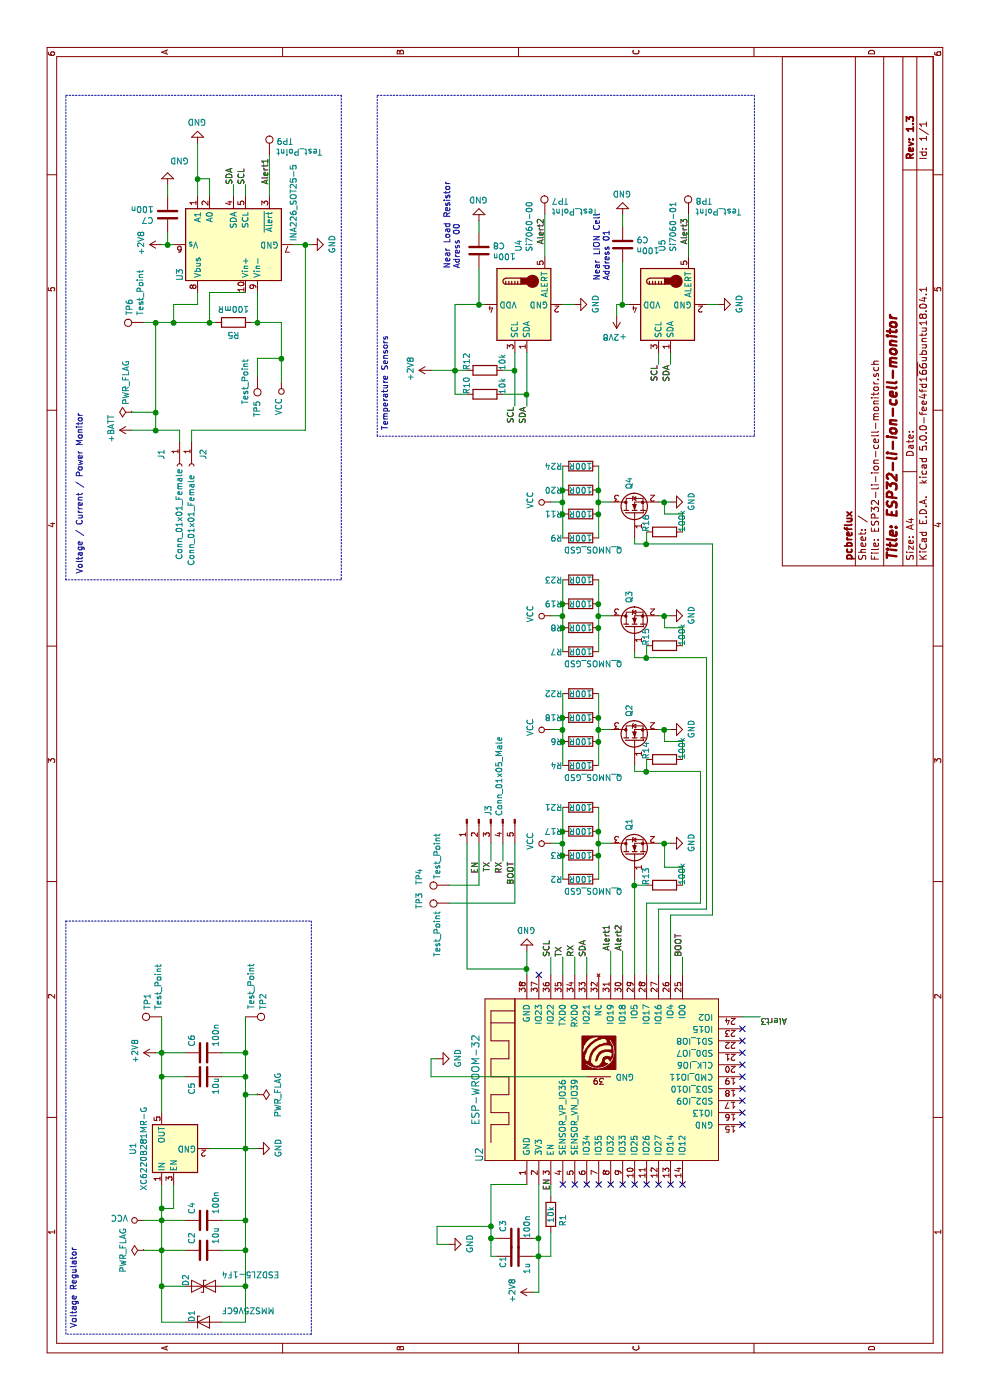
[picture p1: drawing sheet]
EESchema Schematic File Version 4
LIBS:ESP32-li-ion-cell-monitor-cache
EELAYER 26 0
EELAYER END
$Descr A4 11693 8268
encoding utf-8
Sheet 1 1
Title "ESP32-li-ion-cell-monitor"
Date ""
Rev "1.3"
Comp "pcbreflux"
Comment1 ""
Comment2 ""
Comment3 ""
Comment4 ""
$EndDescr
$Comp
L module:ESP-WROOM-32 U2
U 1 1
P 2700 5200
F 0 "U2" H 2050 6400 60  0000 C CNN
F 1 "ESP-WROOM-32" H 2675 6431 60  0000 C CNN
F 2 "module:ESP-WROOM-32-short" H 3150 4900 60  0001 C CNN
F 3 "" H 3150 4900 60  0001 C CNN
	1    2700 5200
	1    0    0    -1  
$EndComp
$Comp
L module:Si7060 U4
U 1 1
P 9150 4400
F 0 "U4" H 9591 4471 50  0000 L CNN
F 1 "Si7060-00" H 9591 4380 50  0000 L CNN
F 2 "Package_TO_SOT_SMD:SOT-23-5" H 9150 4000 50  0001 C CNN
F 3 "https://www.silabs.com/documents/public/data-sheets/Si7050-1-3-4-5-A20.pdf" H 8950 4700 50  0001 C CNN
	1    9150 4400
	1    0    0    -1  
$EndComp
$Comp
L Device:C C2
U 1 1
P 1250 1700
F 0 "C2" H 1300 1800 50  0000 L CNN
F 1 "10u" H 1300 1600 50  0000 L CNN
F 2 "Capacitor_SMD:C_0805_2012Metric" H 1288 1550 50  0001 C CNN
F 3 "~" H 1250 1700 50  0001 C CNN
	1    1250 1700
	1    0    0    -1  
$EndComp
$Comp
L Device:C C5
U 1 1
P 2700 1700
F 0 "C5" H 2550 1800 50  0000 L CNN
F 1 "10u" H 2550 1600 50  0000 L CNN
F 2 "Capacitor_SMD:C_0805_2012Metric" H 2738 1550 50  0001 C CNN
F 3 "~" H 2700 1700 50  0001 C CNN
	1    2700 1700
	1    0    0    -1  
$EndComp
$Comp
L Device:C C6
U 1 1
P 2900 1700
F 0 "C6" H 2950 1800 50  0000 L CNN
F 1 "100n" H 2950 1600 50  0000 L CNN
F 2 "Capacitor_SMD:C_0603_1608Metric" H 2938 1550 50  0001 C CNN
F 3 "~" H 2900 1700 50  0001 C CNN
	1    2900 1700
	1    0    0    -1  
$EndComp
$Comp
L power:GND #PWR04
U 1 1
P 2100 2150
F 0 "#PWR04" H 2100 1900 50  0001 C CNN
F 1 "GND" H 2105 1977 50  0000 C CNN
F 2 "" H 2100 2150 50  0001 C CNN
F 3 "" H 2100 2150 50  0001 C CNN
	1    2100 2150
	1    0    0    -1  
$EndComp
$Comp
L power:PWR_FLAG #FLG01
U 1 1
P 1250 1200
F 0 "#FLG01" H 1250 1275 50  0001 C CNN
F 1 "PWR_FLAG" H 1250 1374 50  0000 C CNN
F 2 "" H 1250 1200 50  0001 C CNN
F 3 "~" H 1250 1200 50  0001 C CNN
	1    1250 1200
	1    0    0    -1  
$EndComp
Wire Wire Line
	1250 1850 1250 2050
Wire Wire Line
	2700 2050 2700 1850
Connection ~ 2100 2050
Wire Wire Line
	2700 2050 2900 2050
Wire Wire Line
	2900 2050 2900 1850
Connection ~ 2700 2050
Wire Wire Line
	2700 1350 2700 1550
Wire Wire Line
	2700 1350 2900 1350
Wire Wire Line
	2900 1350 2900 1550
Wire Wire Line
	1500 1350 1250 1350
Wire Wire Line
	1250 1350 1250 1550
Connection ~ 1500 1350
Wire Wire Line
	2100 2050 2100 2150
Connection ~ 1250 1350
$Comp
L power:+BATT #PWR08
U 1 1
P 8100 1100
F 0 "#PWR08" H 8100 950 50  0001 C CNN
F 1 "+BATT" H 8115 1273 50  0000 C CNN
F 2 "" H 8100 1100 50  0001 C CNN
F 3 "" H 8100 1100 50  0001 C CNN
	1    8100 1100
	1    0    0    -1  
$EndComp
Wire Wire Line
	1250 1200 1250 1350
Wire Wire Line
	2900 1300 2900 1350
Connection ~ 2900 1350
$Comp
L Device:C C1
U 1 1
P 1200 4300
F 0 "C1" H 1100 4400 50  0000 L CNN
F 1 "1u" H 1050 4200 50  0000 L CNN
F 2 "Capacitor_SMD:C_0805_2012Metric" H 1238 4150 50  0001 C CNN
F 3 "~" H 1200 4300 50  0001 C CNN
	1    1200 4300
	1    0    0    -1  
$EndComp
$Comp
L power:GND #PWR02
U 1 1
P 1300 3750
F 0 "#PWR02" H 1300 3500 50  0001 C CNN
F 1 "GND" H 1305 3577 50  0000 C CNN
F 2 "" H 1300 3750 50  0001 C CNN
F 3 "" H 1300 3750 50  0001 C CNN
	1    1300 3750
	1    0    0    -1  
$EndComp
$Comp
L Device:R R1
U 1 1
P 1550 4600
F 0 "R1" V 1650 4550 50  0000 C CNN
F 1 "10k" V 1550 4600 50  0000 C CNN
F 2 "Resistor_SMD:R_0603_1608Metric" V 1480 4600 50  0001 C CNN
F 3 "~" H 1550 4600 50  0001 C CNN
	1    1550 4600
	0    1    1    0   
$EndComp
$Comp
L Device:C C3
U 1 1
P 1350 4300
F 0 "C3" H 1400 4400 50  0000 L CNN
F 1 "100n" H 1350 4200 50  0000 L CNN
F 2 "Capacitor_SMD:C_0603_1608Metric" H 1388 4150 50  0001 C CNN
F 3 "~" H 1350 4300 50  0001 C CNN
	1    1350 4300
	1    0    0    -1  
$EndComp
Wire Wire Line
	1350 4500 1350 4450
Wire Wire Line
	1350 4500 1200 4500
Wire Wire Line
	1200 4500 1200 4450
Connection ~ 1350 4500
Wire Wire Line
	1800 4400 1800 4100
Wire Wire Line
	1800 4100 1450 4100
Wire Wire Line
	1350 4100 1350 4150
Wire Wire Line
	1350 4100 1200 4100
Wire Wire Line
	1200 4100 1200 4150
Connection ~ 1350 4100
Wire Wire Line
	1450 4100 1450 3650
Wire Wire Line
	1450 3650 1300 3650
Wire Wire Line
	1300 3650 1300 3750
Connection ~ 1450 4100
Wire Wire Line
	1450 4100 1350 4100
Wire Wire Line
	1350 4500 1800 4500
Wire Wire Line
	1800 4600 1700 4600
Wire Wire Line
	1400 4600 1200 4600
Wire Wire Line
	1200 4600 1200 4500
Connection ~ 1200 4500
Wire Wire Line
	1200 4500 900  4500
Wire Wire Line
	900  4500 900  4450
$Comp
L power:GND #PWR07
U 1 1
P 3750 4400
F 0 "#PWR07" H 3750 4150 50  0001 C CNN
F 1 "GND" H 3755 4227 50  0000 C CNN
F 2 "" H 3750 4400 50  0001 C CNN
F 3 "" H 3750 4400 50  0001 C CNN
	1    3750 4400
	0    -1   -1   0   
$EndComp
Wire Wire Line
	3600 4400 3550 4400
$Comp
L power:GND #PWR05
U 1 1
P 2850 3650
F 0 "#PWR05" H 2850 3400 50  0001 C CNN
F 1 "GND" H 2855 3477 50  0000 C CNN
F 2 "" H 2850 3650 50  0001 C CNN
F 3 "" H 2850 3650 50  0001 C CNN
	1    2850 3650
	1    0    0    -1  
$EndComp
Wire Wire Line
	2850 3650 2850 3600
Wire Wire Line
	2850 3600 2700 3600
Wire Wire Line
	2700 3600 2700 4900
Wire Wire Line
	8300 4400 8400 4400
Wire Wire Line
	8650 5600 8750 5600
$Comp
L power:GND #PWR023
U 1 1
P 9150 4800
F 0 "#PWR023" H 9150 4550 50  0001 C CNN
F 1 "GND" H 9155 4627 50  0000 C CNN
F 2 "" H 9150 4800 50  0001 C CNN
F 3 "" H 9150 4800 50  0001 C CNN
	1    9150 4800
	1    0    0    -1  
$EndComp
$Comp
L power:GND #PWR024
U 1 1
P 9150 6000
F 0 "#PWR024" H 9150 5750 50  0001 C CNN
F 1 "GND" H 9155 5827 50  0000 C CNN
F 2 "" H 9150 6000 50  0001 C CNN
F 3 "" H 9150 6000 50  0001 C CNN
	1    9150 6000
	1    0    0    -1  
$EndComp
Wire Wire Line
	9150 4800 9150 4700
Wire Wire Line
	9150 6000 9150 5900
$Comp
L Device:R R12
U 1 1
P 8600 4050
F 0 "R12" H 8600 3900 50  0000 R CNN
F 1 "10k" H 8600 4200 50  0000 R CNN
F 2 "Resistor_SMD:R_0603_1608Metric" V 8530 4050 50  0001 C CNN
F 3 "~" H 8600 4050 50  0001 C CNN
	1    8600 4050
	-1   0    0    1   
$EndComp
$Comp
L Device:R R10
U 1 1
P 8400 4050
F 0 "R10" H 8400 3900 50  0000 R CNN
F 1 "10k" H 8400 4200 50  0000 R CNN
F 2 "Resistor_SMD:R_0603_1608Metric" V 8330 4050 50  0001 C CNN
F 3 "~" H 8400 4050 50  0001 C CNN
	1    8400 4050
	-1   0    0    1   
$EndComp
Wire Wire Line
	8750 4300 8600 4300
Wire Wire Line
	8650 5500 8750 5500
Wire Wire Line
	8400 3800 8400 3900
Wire Wire Line
	8600 3800 8600 3900
Wire Wire Line
	9150 4050 9150 4000
Wire Wire Line
	9150 3800 8600 3800
Connection ~ 8600 3800
Wire Wire Line
	8400 4200 8400 4400
Connection ~ 8400 4400
Wire Wire Line
	8400 4400 8750 4400
Wire Wire Line
	8600 4200 8600 4300
Connection ~ 8600 4300
Wire Wire Line
	8600 4300 8300 4300
Text Label 9650 4550 0    50   ~ 0
Alert2
Text Label 9650 5750 0    50   ~ 0
Alert3
Text Label 3750 5100 0    50   ~ 0
Alert1
Text Label 3750 5200 0    50   ~ 0
Alert2
Wire Wire Line
	3750 5100 3550 5100
Wire Wire Line
	3750 5200 3550 5200
Text Notes 6900 700  0    50   ~ 0
Voltage / Current / Power Monitor
$Comp
L Device:Q_NMOS_GSD Q1
U 1 1
P 4550 5300
F 0 "Q1" H 4755 5346 50  0000 L CNN
F 1 "Q_NMOS_GSD" V 4250 5400 50  0000 L CNN
F 2 "Package_TO_SOT_SMD:SOT-23" H 4750 5400 50  0001 C CNN
F 3 "~" H 4550 5300 50  0001 C CNN
	1    4550 5300
	1    0    0    -1  
$EndComp
$Comp
L power:GND #PWR010
U 1 1
P 4650 5600
F 0 "#PWR010" H 4650 5350 50  0001 C CNN
F 1 "GND" H 4655 5427 50  0000 C CNN
F 2 "" H 4650 5600 50  0001 C CNN
F 3 "" H 4650 5600 50  0001 C CNN
	1    4650 5600
	1    0    0    -1  
$EndComp
Wire Wire Line
	4650 5600 4650 5550
$Comp
L Device:R R2
U 1 1
P 4350 4850
F 0 "R2" V 4350 5000 50  0000 L CNN
F 1 "100R" V 4350 4750 50  0000 L CNN
F 2 "Resistor_SMD:R_2512_6332Metric_Pad1.52x3.35mm_HandSolder" V 4280 4850 50  0001 C CNN
F 3 "~" H 4350 4850 50  0001 C CNN
	1    4350 4850
	1    0    0    -1  
$EndComp
$Comp
L Connector:Conn_01x05_Male J3
U 1 1
P 4850 4100
F 0 "J3" H 4823 4123 50  0000 R CNN
F 1 "Conn_01x05_Male" H 4823 4032 50  0000 R CNN
F 2 "Connector_PinHeader_2.54mm:PinHeader_1x05_P2.54mm_Horizontal" H 4850 4100 50  0001 C CNN
F 3 "~" H 4850 4100 50  0001 C CNN
	1    4850 4100
	-1   0    0    -1  
$EndComp
Wire Wire Line
	4650 3900 3600 3900
Text Label 1750 4600 0    50   ~ 0
EN
Text Label 4500 4000 2    50   ~ 0
EN
Text Label 3700 5700 0    50   ~ 0
BOOT
Wire Wire Line
	3700 5700 3550 5700
Text Label 4500 4300 2    50   ~ 0
BOOT
Text Label 3700 4700 0    50   ~ 0
TX
Text Label 3700 4800 0    50   ~ 0
RX
Wire Wire Line
	3700 4800 3550 4800
Wire Wire Line
	3700 4700 3550 4700
Text Label 4500 4100 2    50   ~ 0
TX
Text Label 4500 4200 2    50   ~ 0
RX
Wire Wire Line
	4650 4200 4500 4200
$Comp
L Connector:Test_Point TP4
U 1 1
P 4300 3750
F 0 "TP4" H 4300 4000 50  0000 L CNN
F 1 "Test_Point" H 4350 3850 50  0000 L CNN
F 2 "TestPoint:TestPoint_Pad_D1.0mm" H 4500 3750 50  0001 C CNN
F 3 "~" H 4500 3750 50  0001 C CNN
	1    4300 3750
	1    0    0    -1  
$EndComp
Wire Wire Line
	4300 3750 4300 4000
Wire Wire Line
	4300 4000 4650 4000
$Comp
L Connector:Test_Point TP3
U 1 1
P 4150 3750
F 0 "TP3" H 4100 4000 50  0000 L CNN
F 1 "Test_Point" H 3700 3850 50  0000 L CNN
F 2 "TestPoint:TestPoint_Pad_D1.0mm" H 4350 3750 50  0001 C CNN
F 3 "~" H 4350 3750 50  0001 C CNN
	1    4150 3750
	1    0    0    -1  
$EndComp
Text Label 3700 4600 0    50   ~ 0
SCL
Text Label 3700 4900 0    50   ~ 0
SDA
$Comp
L power:GND #PWR018
U 1 1
P 10500 1650
F 0 "#PWR018" H 10500 1400 50  0001 C CNN
F 1 "GND" H 10505 1477 50  0000 C CNN
F 2 "" H 10500 1650 50  0001 C CNN
F 3 "" H 10500 1650 50  0001 C CNN
	1    10500 1650
	0    -1   -1   0   
$EndComp
Wire Wire Line
	10500 1650 10200 1650
Wire Wire Line
	10200 1650 10200 1750
Wire Wire Line
	10200 1750 10050 1750
Connection ~ 10200 1650
Wire Wire Line
	10200 1650 10050 1650
$Comp
L Device:R R5
U 1 1
P 9000 1950
F 0 "R5" V 9100 1950 50  0000 C CNN
F 1 "100mR" V 8884 1950 50  0000 C CNN
F 2 "Resistor_SMD:R_2512_6332Metric_Pad1.52x3.35mm_HandSolder" V 8930 1950 50  0001 C CNN
F 3 "~" H 9000 1950 50  0001 C CNN
	1    9000 1950
	-1   0    0    1   
$EndComp
Wire Wire Line
	8000 1600 8100 1600
Wire Wire Line
	8100 1600 8100 2550
Connection ~ 1250 2050
Wire Wire Line
	8000 1500 8100 1500
Wire Wire Line
	8100 1100 8100 1300
Wire Wire Line
	9150 1650 9250 1650
$Comp
L power:GND #PWR013
U 1 1
P 9650 2600
F 0 "#PWR013" H 9650 2350 50  0001 C CNN
F 1 "GND" H 9655 2427 50  0000 C CNN
F 2 "" H 9650 2600 50  0001 C CNN
F 3 "" H 9650 2600 50  0001 C CNN
	1    9650 2600
	1    0    0    -1  
$EndComp
Wire Wire Line
	10050 2050 10150 2050
Wire Wire Line
	10050 1950 10150 1950
$Comp
L Device:C C7
U 1 1
P 9900 1400
F 0 "C7" H 10015 1446 50  0000 L CNN
F 1 "100n" H 10015 1355 50  0000 L CNN
F 2 "Capacitor_SMD:C_0603_1608Metric" H 9938 1250 50  0001 C CNN
F 3 "~" H 9900 1400 50  0001 C CNN
	1    9900 1400
	0    -1   -1   0   
$EndComp
$Comp
L Device:R R3
U 1 1
P 4550 4850
F 0 "R3" V 4550 5000 50  0000 L CNN
F 1 "100R" V 4550 4750 50  0000 L CNN
F 2 "Resistor_SMD:R_2512_6332Metric_Pad1.52x3.35mm_HandSolder" V 4480 4850 50  0001 C CNN
F 3 "~" H 4550 4850 50  0001 C CNN
	1    4550 4850
	1    0    0    -1  
$EndComp
Wire Wire Line
	4550 4700 4350 4700
Connection ~ 4550 4700
$Comp
L Device:Q_NMOS_GSD Q2
U 1 1
P 5500 5300
F 0 "Q2" H 5705 5346 50  0000 L CNN
F 1 "Q_NMOS_GSD" V 5200 5400 50  0000 L CNN
F 2 "Package_TO_SOT_SMD:SOT-23" H 5700 5400 50  0001 C CNN
F 3 "~" H 5500 5300 50  0001 C CNN
	1    5500 5300
	1    0    0    -1  
$EndComp
$Comp
L power:GND #PWR015
U 1 1
P 5600 5600
F 0 "#PWR015" H 5600 5350 50  0001 C CNN
F 1 "GND" H 5605 5427 50  0000 C CNN
F 2 "" H 5600 5600 50  0001 C CNN
F 3 "" H 5600 5600 50  0001 C CNN
	1    5600 5600
	1    0    0    -1  
$EndComp
Wire Wire Line
	5600 5600 5600 5550
Wire Wire Line
	5250 5300 5300 5300
$Comp
L Device:R R4
U 1 1
P 5300 4850
F 0 "R4" V 5300 5000 50  0000 L CNN
F 1 "100R" V 5300 4750 50  0000 L CNN
F 2 "Resistor_SMD:R_2512_6332Metric_Pad1.52x3.35mm_HandSolder" V 5230 4850 50  0001 C CNN
F 3 "~" H 5300 4850 50  0001 C CNN
	1    5300 4850
	1    0    0    -1  
$EndComp
$Comp
L Device:R R6
U 1 1
P 5500 4850
F 0 "R6" V 5500 5000 50  0000 L CNN
F 1 "100R" V 5500 4750 50  0000 L CNN
F 2 "Resistor_SMD:R_2512_6332Metric_Pad1.52x3.35mm_HandSolder" V 5430 4850 50  0001 C CNN
F 3 "~" H 5500 4850 50  0001 C CNN
	1    5500 4850
	1    0    0    -1  
$EndComp
Wire Wire Line
	5500 4700 5300 4700
Wire Wire Line
	5500 5000 5300 5000
$Comp
L Device:Q_NMOS_GSD Q3
U 1 1
P 6450 5300
F 0 "Q3" H 6655 5346 50  0000 L CNN
F 1 "Q_NMOS_GSD" V 6150 5400 50  0000 L CNN
F 2 "Package_TO_SOT_SMD:SOT-23" H 6650 5400 50  0001 C CNN
F 3 "~" H 6450 5300 50  0001 C CNN
	1    6450 5300
	1    0    0    -1  
$EndComp
$Comp
L power:GND #PWR017
U 1 1
P 6550 5600
F 0 "#PWR017" H 6550 5350 50  0001 C CNN
F 1 "GND" H 6555 5427 50  0000 C CNN
F 2 "" H 6550 5600 50  0001 C CNN
F 3 "" H 6550 5600 50  0001 C CNN
	1    6550 5600
	1    0    0    -1  
$EndComp
Wire Wire Line
	6550 5600 6550 5550
Wire Wire Line
	6200 5300 6250 5300
$Comp
L Device:R R7
U 1 1
P 6250 4850
F 0 "R7" V 6250 5000 50  0000 L CNN
F 1 "100R" V 6250 4750 50  0000 L CNN
F 2 "Resistor_SMD:R_2512_6332Metric_Pad1.52x3.35mm_HandSolder" V 6180 4850 50  0001 C CNN
F 3 "~" H 6250 4850 50  0001 C CNN
	1    6250 4850
	1    0    0    -1  
$EndComp
$Comp
L Device:R R8
U 1 1
P 6450 4850
F 0 "R8" V 6450 5000 50  0000 L CNN
F 1 "100R" V 6450 4750 50  0000 L CNN
F 2 "Resistor_SMD:R_2512_6332Metric_Pad1.52x3.35mm_HandSolder" V 6380 4850 50  0001 C CNN
F 3 "~" H 6450 4850 50  0001 C CNN
	1    6450 4850
	1    0    0    -1  
$EndComp
Wire Wire Line
	6450 4700 6250 4700
Connection ~ 6450 4700
Wire Wire Line
	6450 5000 6250 5000
Connection ~ 6450 5000
$Comp
L Device:Q_NMOS_GSD Q4
U 1 1
P 7400 5300
F 0 "Q4" H 7605 5346 50  0000 L CNN
F 1 "Q_NMOS_GSD" V 7100 5400 50  0000 L CNN
F 2 "Package_TO_SOT_SMD:SOT-23" H 7600 5400 50  0001 C CNN
F 3 "~" H 7400 5300 50  0001 C CNN
	1    7400 5300
	1    0    0    -1  
$EndComp
$Comp
L power:GND #PWR020
U 1 1
P 7500 5600
F 0 "#PWR020" H 7500 5350 50  0001 C CNN
F 1 "GND" H 7505 5427 50  0000 C CNN
F 2 "" H 7500 5600 50  0001 C CNN
F 3 "" H 7500 5600 50  0001 C CNN
	1    7500 5600
	1    0    0    -1  
$EndComp
Wire Wire Line
	7500 5600 7500 5550
Wire Wire Line
	7150 5300 7200 5300
$Comp
L Device:R R9
U 1 1
P 7200 4850
F 0 "R9" V 7200 5000 50  0000 L CNN
F 1 "100R" V 7200 4750 50  0000 L CNN
F 2 "Resistor_SMD:R_2512_6332Metric_Pad1.52x3.35mm_HandSolder" V 7130 4850 50  0001 C CNN
F 3 "~" H 7200 4850 50  0001 C CNN
	1    7200 4850
	1    0    0    -1  
$EndComp
$Comp
L Device:R R11
U 1 1
P 7400 4850
F 0 "R11" V 7400 5000 50  0000 L CNN
F 1 "100R" V 7400 4750 50  0000 L CNN
F 2 "Resistor_SMD:R_2512_6332Metric_Pad1.52x3.35mm_HandSolder" V 7330 4850 50  0001 C CNN
F 3 "~" H 7400 4850 50  0001 C CNN
	1    7400 4850
	1    0    0    -1  
$EndComp
Wire Wire Line
	7400 4700 7200 4700
Connection ~ 7400 4700
Wire Wire Line
	7400 5000 7200 5000
Connection ~ 7400 5000
$Comp
L power:VCC #PWR011
U 1 1
P 8500 2350
F 0 "#PWR011" H 8500 2200 50  0001 C CNN
F 1 "VCC" V 8518 2477 50  0000 L CNN
F 2 "" H 8500 2350 50  0001 C CNN
F 3 "" H 8500 2350 50  0001 C CNN
	1    8500 2350
	0    -1   -1   0   
$EndComp
$Comp
L power:VCC #PWR09
U 1 1
P 4650 4600
F 0 "#PWR09" H 4650 4450 50  0001 C CNN
F 1 "VCC" H 4667 4773 50  0000 C CNN
F 2 "" H 4650 4600 50  0001 C CNN
F 3 "" H 4650 4600 50  0001 C CNN
	1    4650 4600
	1    0    0    -1  
$EndComp
$Comp
L power:VCC #PWR014
U 1 1
P 5600 4600
F 0 "#PWR014" H 5600 4450 50  0001 C CNN
F 1 "VCC" H 5617 4773 50  0000 C CNN
F 2 "" H 5600 4600 50  0001 C CNN
F 3 "" H 5600 4600 50  0001 C CNN
	1    5600 4600
	1    0    0    -1  
$EndComp
$Comp
L power:VCC #PWR016
U 1 1
P 6550 4600
F 0 "#PWR016" H 6550 4450 50  0001 C CNN
F 1 "VCC" H 6567 4773 50  0000 C CNN
F 2 "" H 6550 4600 50  0001 C CNN
F 3 "" H 6550 4600 50  0001 C CNN
	1    6550 4600
	1    0    0    -1  
$EndComp
$Comp
L power:VCC #PWR019
U 1 1
P 7500 4600
F 0 "#PWR019" H 7500 4450 50  0001 C CNN
F 1 "VCC" H 7517 4773 50  0000 C CNN
F 2 "" H 7500 4600 50  0001 C CNN
F 3 "" H 7500 4600 50  0001 C CNN
	1    7500 4600
	1    0    0    -1  
$EndComp
$Comp
L Device:C C8
U 1 1
P 9600 4000
F 0 "C8" H 9715 4046 50  0000 L CNN
F 1 "100n" H 9715 3955 50  0000 L CNN
F 2 "Capacitor_SMD:C_0603_1608Metric" H 9638 3850 50  0001 C CNN
F 3 "~" H 9600 4000 50  0001 C CNN
	1    9600 4000
	0    1    1    0   
$EndComp
$Comp
L Device:C C9
U 1 1
P 9650 5200
F 0 "C9" H 9765 5246 50  0000 L CNN
F 1 "100n" H 9765 5155 50  0000 L CNN
F 2 "Capacitor_SMD:C_0603_1608Metric" H 9688 5050 50  0001 C CNN
F 3 "~" H 9650 5200 50  0001 C CNN
	1    9650 5200
	0    1    1    0   
$EndComp
$Comp
L power:GND #PWR026
U 1 1
P 9900 5200
F 0 "#PWR026" H 9900 4950 50  0001 C CNN
F 1 "GND" H 9905 5027 50  0000 C CNN
F 2 "" H 9900 5200 50  0001 C CNN
F 3 "" H 9900 5200 50  0001 C CNN
	1    9900 5200
	0    -1   -1   0   
$EndComp
$Comp
L power:GND #PWR025
U 1 1
P 9850 4000
F 0 "#PWR025" H 9850 3750 50  0001 C CNN
F 1 "GND" H 9855 3827 50  0000 C CNN
F 2 "" H 9850 4000 50  0001 C CNN
F 3 "" H 9850 4000 50  0001 C CNN
	1    9850 4000
	0    -1   -1   0   
$EndComp
Wire Wire Line
	9450 4000 9150 4000
Connection ~ 9150 4000
Wire Wire Line
	9150 4000 9150 3800
Wire Wire Line
	9750 4000 9850 4000
Wire Wire Line
	9800 5200 9900 5200
Wire Wire Line
	3600 3900 3600 4400
Text Notes 9350 5100 0    50   ~ 0
Near LION Cell\nAddress 01
Text Notes 9450 3850 0    50   ~ 0
Near Load Resistor\nAdress 00
Text Notes 600  650  0    50   ~ 0
Voltage Regulator
NoConn ~ 3550 4500
NoConn ~ 1800 4700
NoConn ~ 1800 4800
NoConn ~ 1800 4900
NoConn ~ 1800 5000
NoConn ~ 1800 5100
NoConn ~ 1800 5200
NoConn ~ 1800 5300
NoConn ~ 1800 5400
NoConn ~ 1800 5500
NoConn ~ 1800 5600
NoConn ~ 1800 5700
NoConn ~ 2300 6200
NoConn ~ 2400 6200
NoConn ~ 2500 6200
NoConn ~ 2600 6200
NoConn ~ 2700 6200
NoConn ~ 2800 6200
NoConn ~ 2900 6200
NoConn ~ 3000 6200
NoConn ~ 3100 6200
$Comp
L module:Si7060 U5
U 1 1
P 9150 5600
F 0 "U5" H 9591 5671 50  0000 L CNN
F 1 "Si7060-01" H 9591 5580 50  0000 L CNN
F 2 "Package_TO_SOT_SMD:SOT-23-5" H 9150 5200 50  0001 C CNN
F 3 "https://www.silabs.com/documents/public/data-sheets/Si7050-1-3-4-5-A20.pdf" H 8950 5900 50  0001 C CNN
	1    9150 5600
	1    0    0    -1  
$EndComp
Wire Wire Line
	9050 5150 9150 5150
Wire Wire Line
	9150 5150 9150 5200
Wire Wire Line
	9150 5200 9500 5200
Connection ~ 9150 5200
Wire Wire Line
	9150 5200 9150 5250
$Comp
L power:PWR_FLAG #FLG02
U 1 1
P 2550 2150
F 0 "#FLG02" H 2550 2225 50  0001 C CNN
F 1 "PWR_FLAG" H 2550 2324 50  0000 C CNN
F 2 "" H 2550 2150 50  0001 C CNN
F 3 "~" H 2550 2150 50  0001 C CNN
	1    2550 2150
	-1   0    0    1   
$EndComp
Wire Wire Line
	2550 2050 2550 2150
Connection ~ 2550 2050
Wire Wire Line
	2550 2050 2700 2050
$Comp
L power:PWR_FLAG #FLG03
U 1 1
P 8250 1100
F 0 "#FLG03" H 8250 1175 50  0001 C CNN
F 1 "PWR_FLAG" H 8500 1150 50  0000 C CNN
F 2 "" H 8250 1100 50  0001 C CNN
F 3 "~" H 8250 1100 50  0001 C CNN
	1    8250 1100
	1    0    0    -1  
$EndComp
Wire Wire Line
	8100 1300 8250 1300
Wire Wire Line
	8250 1300 8250 1100
Connection ~ 8100 1300
Wire Wire Line
	3600 4400 3750 4400
Connection ~ 3600 4400
$Comp
L Connector:Test_Point TP1
U 1 1
P 3200 1350
F 0 "TP1" H 3258 1470 50  0000 L CNN
F 1 "Test_Point" H 3258 1379 50  0000 L CNN
F 2 "TestPoint:TestPoint_Pad_D1.0mm" H 3400 1350 50  0001 C CNN
F 3 "~" H 3400 1350 50  0001 C CNN
	1    3200 1350
	1    0    0    -1  
$EndComp
$Comp
L Connector:Test_Point TP2
U 1 1
P 3200 2050
F 0 "TP2" H 3000 2200 50  0000 L CNN
F 1 "Test_Point" H 2750 2100 50  0000 L CNN
F 2 "TestPoint:TestPoint_Pad_D1.0mm" H 3400 2050 50  0001 C CNN
F 3 "~" H 3400 2050 50  0001 C CNN
	1    3200 2050
	-1   0    0    1   
$EndComp
Wire Wire Line
	2900 2050 3200 2050
Connection ~ 2900 2050
Wire Wire Line
	3200 1350 2900 1350
$Comp
L Connector:Test_Point TP6
U 1 1
P 9000 1200
F 0 "TP6" H 9058 1320 50  0000 L CNN
F 1 "Test_Point" H 9058 1229 50  0000 L CNN
F 2 "TestPoint:TestPoint_Pad_D1.0mm" H 9200 1200 50  0001 C CNN
F 3 "~" H 9200 1200 50  0001 C CNN
	1    9000 1200
	1    0    0    -1  
$EndComp
Wire Wire Line
	9000 1200 9000 1300
$Comp
L Connector:Test_Point TP5
U 1 1
P 8550 2150
F 0 "TP5" V 8550 2350 50  0000 L CNN
F 1 "Test_Point" V 8650 2000 50  0000 L CNN
F 2 "TestPoint:TestPoint_Pad_D1.0mm" H 8750 2150 50  0001 C CNN
F 3 "~" H 8750 2150 50  0001 C CNN
	1    8550 2150
	0    -1   -1   0   
$EndComp
$Comp
L Connector:Test_Point TP8
U 1 1
P 9900 5750
F 0 "TP8" H 9958 5870 50  0000 L CNN
F 1 "Test_Point" H 9958 5779 50  0000 L CNN
F 2 "TestPoint:TestPoint_Pad_D1.0mm" H 10100 5750 50  0001 C CNN
F 3 "~" H 10100 5750 50  0001 C CNN
	1    9900 5750
	0    1    1    0   
$EndComp
$Comp
L Connector:Test_Point TP7
U 1 1
P 9900 4550
F 0 "TP7" H 9958 4670 50  0000 L CNN
F 1 "Test_Point" H 9958 4579 50  0000 L CNN
F 2 "TestPoint:TestPoint_Pad_D1.0mm" H 10100 4550 50  0001 C CNN
F 3 "~" H 10100 4550 50  0001 C CNN
	1    9900 4550
	0    1    1    0   
$EndComp
Wire Wire Line
	9550 4550 9900 4550
Wire Wire Line
	9550 5750 9900 5750
Wire Wire Line
	4650 4100 4500 4100
Wire Wire Line
	4150 4300 4650 4300
Wire Wire Line
	4150 3750 4150 4300
$Comp
L power:VCC #PWR03
U 1 1
P 1500 1200
F 0 "#PWR03" H 1500 1050 50  0001 C CNN
F 1 "VCC" V 1518 1327 50  0000 L CNN
F 2 "" H 1500 1200 50  0001 C CNN
F 3 "" H 1500 1200 50  0001 C CNN
	1    1500 1200
	1    0    0    -1  
$EndComp
Wire Wire Line
	1500 1200 1500 1350
Connection ~ 2700 1350
Wire Wire Line
	1800 1350 1600 1350
Wire Wire Line
	8500 2350 8700 2350
Wire Wire Line
	8550 2150 8700 2150
Wire Wire Line
	8700 2150 8700 2350
Wire Wire Line
	8400 3800 8600 3800
Wire Wire Line
	8600 3600 8600 3800
Wire Wire Line
	2100 2050 2550 2050
Wire Wire Line
	1800 1450 1600 1450
Wire Wire Line
	1600 1450 1600 1350
Connection ~ 1600 1350
Wire Wire Line
	1600 1350 1500 1350
$Comp
L Device:D_TVS D2
U 1 1
P 950 1700
F 0 "D2" V 800 1700 50  0000 L CNN
F 1 "ESDZL5-1F4" H 1100 1800 50  0000 L CNN
F 2 "Diode_SMD:D_SOD-323_HandSoldering" H 950 1700 50  0001 C CNN
F 3 "https://www.st.com/resource/en/datasheet/esdzl5-1f4.pdf" H 950 1700 50  0001 C CNN
	1    950  1700
	0    1    1    0   
$EndComp
Wire Wire Line
	1250 1350 950  1350
Wire Wire Line
	950  1350 950  1550
Wire Wire Line
	950  1850 950  2050
Connection ~ 950  2050
Wire Wire Line
	950  2050 1250 2050
$Comp
L Device:D_Zener D1
U 1 1
P 650 1700
F 0 "D1" V 550 1700 50  0000 L CNN
F 1 "MMSZ5V6CF" H 800 1800 50  0000 L CNN
F 2 "Diode_SMD:D_SOD-123F" H 650 1700 50  0001 C CNN
F 3 "http://www.onsemi.com/pub/Collateral/MMSZ36VCF-D.pdf" H 650 1700 50  0001 C CNN
	1    650  1700
	0    1    1    0   
$EndComp
Wire Wire Line
	950  1350 650  1350
Wire Wire Line
	650  1350 650  1550
Connection ~ 950  1350
Wire Wire Line
	650  1850 650  2050
Wire Wire Line
	650  2050 950  2050
Wire Wire Line
	8100 2550 9650 2550
Wire Wire Line
	8100 1300 8100 1500
Connection ~ 8250 1300
$Comp
L Connector:Conn_01x01_Female J1
U 1 1
P 7800 1500
F 0 "J1" H 7700 1350 50  0000 C CNN
F 1 "Conn_01x01_Female" H 8250 1500 50  0000 C CNN
F 2 "Connector_Wire:SolderWirePad_1x01_Drill2.5mm" H 7800 1500 50  0001 C CNN
F 3 "~" H 7800 1500 50  0001 C CNN
	1    7800 1500
	-1   0    0    1   
$EndComp
$Comp
L Connector:Conn_01x01_Female J2
U 1 1
P 7800 1600
F 0 "J2" H 7700 1700 50  0000 C CNN
F 1 "Conn_01x01_Female" H 8250 1600 50  0000 C CNN
F 2 "Connector_Wire:SolderWirePad_1x01_Drill2.5mm" H 7800 1600 50  0001 C CNN
F 3 "~" H 7800 1600 50  0001 C CNN
	1    7800 1600
	-1   0    0    1   
$EndComp
Wire Wire Line
	3550 4600 3700 4600
Wire Wire Line
	3550 4900 3700 4900
Text Label 10150 2050 0    50   ~ 0
SCL
Text Label 10150 1950 0    50   ~ 0
SDA
Text Label 8300 4300 2    50   ~ 0
SCL
Text Label 8300 4400 2    50   ~ 0
SDA
Text Label 8650 5500 2    50   ~ 0
SCL
Text Label 8650 5600 2    50   ~ 0
SDA
Wire Wire Line
	3550 5300 4300 5300
Wire Wire Line
	4150 5400 4150 5850
Wire Wire Line
	4150 5850 5250 5850
Wire Wire Line
	5250 5850 5250 5400
Wire Wire Line
	3550 5400 4150 5400
Wire Wire Line
	4100 5500 4100 5900
Wire Wire Line
	4100 5900 6200 5900
Wire Wire Line
	6200 5900 6200 5400
Wire Wire Line
	3550 5500 4100 5500
Wire Wire Line
	4050 5600 4050 5950
Wire Wire Line
	4050 5950 7150 5950
Wire Wire Line
	7150 5950 7150 5400
Wire Wire Line
	3550 5600 4050 5600
Wire Notes Line
	550  550  4000 550 
Wire Notes Line
	4000 550  4000 2600
Wire Notes Line
	4000 2600 550  2600
Wire Notes Line
	550  2600 550  550 
Wire Notes Line
	6850 550  10900 550 
Wire Notes Line
	10900 550  10900 2850
Wire Notes Line
	10900 2850 6850 2850
Wire Notes Line
	6850 2850 6850 550 
Wire Notes Line
	8050 3150 10900 3150
Wire Notes Line
	10900 3150 10900 6300
Wire Notes Line
	10900 6300 8050 6300
Wire Notes Line
	8050 6300 8050 3150
Text Notes 8100 3250 0    50   ~ 0
Temperature Sensors
$Comp
L Regulator_Linear:TLV71209_SOT23-5 U1
U 1 1
P 2100 1450
F 0 "U1" H 2100 1792 50  0000 C CNN
F 1 "XC6220B281MR-G" H 2100 1701 50  0000 C CNN
F 2 "Package_TO_SOT_SMD:SOT-23-5" H 2100 1775 50  0001 C CIN
F 3 "http://www.ti.com/lit/ds/symlink/tlv712.pdf" H 2100 1450 50  0001 C CNN
	1    2100 1450
	1    0    0    -1  
$EndComp
Wire Wire Line
	2400 1350 2700 1350
Wire Wire Line
	2100 1750 2100 2050
Wire Wire Line
	1500 1350 1500 1550
Wire Wire Line
	1500 2050 2100 2050
Wire Wire Line
	1250 2050 1500 2050
Connection ~ 1500 2050
Wire Wire Line
	1500 2050 1500 1850
$Comp
L Device:C C4
U 1 1
P 1500 1700
F 0 "C4" H 1550 1800 50  0000 L CNN
F 1 "100n" H 1550 1600 50  0000 L CNN
F 2 "Capacitor_SMD:C_0603_1608Metric" H 1538 1550 50  0001 C CNN
F 3 "~" H 1500 1700 50  0001 C CNN
	1    1500 1700
	1    0    0    -1  
$EndComp
$Comp
L Analog_ADC:INA226 U3
U 1 1
P 9650 1950
F 0 "U3" H 9400 2400 50  0000 C CNN
F 1 "INA226_SOT25-5" H 10000 1450 50  0000 C CNN
F 2 "module:VSSOP-10_3.1x3.1mm_P0.5mm" H 9700 2050 50  0001 C CNN
F 3 "http://www.ti.com/lit/ds/symlink/ina226.pdf" H 10000 1850 50  0001 C CNN
	1    9650 1950
	1    0    0    -1  
$EndComp
$Comp
L power:+2V8 #PWR01
U 1 1
P 2900 1300
F 0 "#PWR01" H 2900 1150 50  0001 C CNN
F 1 "+2V8" H 2915 1473 50  0000 C CNN
F 2 "" H 2900 1300 50  0001 C CNN
F 3 "" H 2900 1300 50  0001 C CNN
	1    2900 1300
	1    0    0    -1  
$EndComp
$Comp
L power:+2V8 #PWR06
U 1 1
P 9650 1350
F 0 "#PWR06" H 9650 1200 50  0001 C CNN
F 1 "+2V8" H 9665 1523 50  0000 C CNN
F 2 "" H 9650 1350 50  0001 C CNN
F 3 "" H 9650 1350 50  0001 C CNN
	1    9650 1350
	1    0    0    -1  
$EndComp
Wire Wire Line
	9650 1350 9650 1400
$Comp
L power:GND #PWR012
U 1 1
P 10150 1400
F 0 "#PWR012" H 10150 1150 50  0001 C CNN
F 1 "GND" H 10050 1200 50  0000 C CNN
F 2 "" H 10150 1400 50  0001 C CNN
F 3 "" H 10150 1400 50  0001 C CNN
	1    10150 1400
	0    -1   -1   0   
$EndComp
Wire Wire Line
	8250 1300 9000 1300
Wire Wire Line
	9000 1750 9250 1750
Wire Wire Line
	9250 1750 9250 2050
Connection ~ 9000 1750
Wire Wire Line
	9000 1750 9000 1800
Wire Wire Line
	8700 2350 9000 2350
Connection ~ 8700 2350
Wire Wire Line
	9250 2150 9000 2150
Wire Wire Line
	9000 2100 9000 2150
Connection ~ 9000 2150
Wire Wire Line
	9000 2150 9000 2350
Wire Wire Line
	9000 1300 9000 1450
Connection ~ 9000 1300
Wire Wire Line
	9150 1650 9150 1450
Wire Wire Line
	9150 1450 9000 1450
Connection ~ 9000 1450
Wire Wire Line
	9000 1450 9000 1750
Wire Wire Line
	9650 2450 9650 2550
Wire Wire Line
	9650 2550 9650 2600
Connection ~ 9650 2550
Wire Wire Line
	10150 1400 10050 1400
Wire Wire Line
	9750 1400 9650 1400
Connection ~ 9650 1400
Wire Wire Line
	9650 1400 9650 1450
$Comp
L power:+2V8 #PWR022
U 1 1
P 900 4450
F 0 "#PWR022" H 900 4300 50  0001 C CNN
F 1 "+2V8" H 915 4623 50  0000 C CNN
F 2 "" H 900 4450 50  0001 C CNN
F 3 "" H 900 4450 50  0001 C CNN
	1    900  4450
	1    0    0    -1  
$EndComp
$Comp
L power:+2V8 #PWR021
U 1 1
P 8600 3600
F 0 "#PWR021" H 8600 3450 50  0001 C CNN
F 1 "+2V8" H 8615 3773 50  0000 C CNN
F 2 "" H 8600 3600 50  0001 C CNN
F 3 "" H 8600 3600 50  0001 C CNN
	1    8600 3600
	1    0    0    -1  
$EndComp
$Comp
L power:+2V8 #PWR027
U 1 1
P 9050 5150
F 0 "#PWR027" H 9050 5000 50  0001 C CNN
F 1 "+2V8" H 9065 5323 50  0000 C CNN
F 2 "" H 9050 5150 50  0001 C CNN
F 3 "" H 9050 5150 50  0001 C CNN
	1    9050 5150
	0    -1   -1   0   
$EndComp
Text Label 10150 2250 0    50   ~ 0
Alert1
$Comp
L Connector:Test_Point TP9
U 1 1
P 10400 2250
F 0 "TP9" H 10458 2370 50  0000 L CNN
F 1 "Test_Point" H 10458 2279 50  0000 L CNN
F 2 "TestPoint:TestPoint_Pad_D1.0mm" H 10600 2250 50  0001 C CNN
F 3 "~" H 10600 2250 50  0001 C CNN
	1    10400 2250
	0    1    1    0   
$EndComp
Wire Wire Line
	10050 2250 10400 2250
Text Label 3200 6350 3    50   ~ 0
Alert3
Wire Wire Line
	3200 6350 3200 6200
$Comp
L Device:R R13
U 1 1
P 4300 5550
F 0 "R13" H 4300 5400 50  0000 R CNN
F 1 "100k" H 4300 5700 50  0000 R CNN
F 2 "Resistor_SMD:R_0603_1608Metric" V 4230 5550 50  0001 C CNN
F 3 "~" H 4300 5550 50  0001 C CNN
	1    4300 5550
	-1   0    0    1   
$EndComp
$Comp
L Device:R R14
U 1 1
P 5350 5550
F 0 "R14" H 5350 5400 50  0000 R CNN
F 1 "100k" H 5350 5700 50  0000 R CNN
F 2 "Resistor_SMD:R_0603_1608Metric" V 5280 5550 50  0001 C CNN
F 3 "~" H 5350 5550 50  0001 C CNN
	1    5350 5550
	-1   0    0    1   
$EndComp
$Comp
L Device:R R15
U 1 1
P 6300 5550
F 0 "R15" H 6300 5400 50  0000 R CNN
F 1 "100k" H 6300 5700 50  0000 R CNN
F 2 "Resistor_SMD:R_0603_1608Metric" V 6230 5550 50  0001 C CNN
F 3 "~" H 6300 5550 50  0001 C CNN
	1    6300 5550
	-1   0    0    1   
$EndComp
$Comp
L Device:R R16
U 1 1
P 7250 5550
F 0 "R16" H 7250 5400 50  0000 R CNN
F 1 "100k" H 7250 5700 50  0000 R CNN
F 2 "Resistor_SMD:R_0603_1608Metric" V 7180 5550 50  0001 C CNN
F 3 "~" H 7250 5550 50  0001 C CNN
	1    7250 5550
	-1   0    0    1   
$EndComp
Wire Wire Line
	4300 5400 4300 5300
Connection ~ 4300 5300
Wire Wire Line
	4300 5300 4350 5300
Wire Wire Line
	5350 5400 5250 5400
Connection ~ 5250 5400
Wire Wire Line
	5250 5400 5250 5300
Wire Wire Line
	6300 5400 6200 5400
Connection ~ 6200 5400
Wire Wire Line
	6200 5400 6200 5300
Wire Wire Line
	7250 5400 7150 5400
Connection ~ 7150 5400
Wire Wire Line
	7150 5400 7150 5300
Wire Wire Line
	4300 5700 4450 5700
Wire Wire Line
	4450 5700 4450 5550
Wire Wire Line
	4450 5550 4650 5550
Connection ~ 4650 5550
Wire Wire Line
	4650 5550 4650 5500
Wire Wire Line
	5350 5700 5500 5700
Wire Wire Line
	5500 5700 5500 5550
Wire Wire Line
	5500 5550 5600 5550
Connection ~ 5600 5550
Wire Wire Line
	5600 5550 5600 5500
Wire Wire Line
	6300 5700 6450 5700
Wire Wire Line
	6450 5700 6450 5550
Wire Wire Line
	6450 5550 6550 5550
Connection ~ 6550 5550
Wire Wire Line
	6550 5550 6550 5500
Wire Wire Line
	7250 5700 7400 5700
Wire Wire Line
	7400 5700 7400 5550
Wire Wire Line
	7400 5550 7500 5550
Connection ~ 7500 5550
Wire Wire Line
	7500 5550 7500 5500
$Comp
L Device:R R17
U 1 1
P 4750 4850
F 0 "R17" V 4750 5000 50  0000 L CNN
F 1 "100R" V 4750 4750 50  0000 L CNN
F 2 "Resistor_SMD:R_2512_6332Metric_Pad1.52x3.35mm_HandSolder" V 4680 4850 50  0001 C CNN
F 3 "~" H 4750 4850 50  0001 C CNN
	1    4750 4850
	1    0    0    -1  
$EndComp
Wire Wire Line
	4750 4700 4650 4700
Connection ~ 5500 5000
Connection ~ 5500 4700
$Comp
L Device:R R18
U 1 1
P 5700 4850
F 0 "R18" V 5700 5000 50  0000 L CNN
F 1 "100R" V 5700 4750 50  0000 L CNN
F 2 "Resistor_SMD:R_2512_6332Metric_Pad1.52x3.35mm_HandSolder" V 5630 4850 50  0001 C CNN
F 3 "~" H 5700 4850 50  0001 C CNN
	1    5700 4850
	1    0    0    -1  
$EndComp
$Comp
L Device:R R19
U 1 1
P 6650 4850
F 0 "R19" V 6650 5000 50  0000 L CNN
F 1 "100R" V 6650 4750 50  0000 L CNN
F 2 "Resistor_SMD:R_2512_6332Metric_Pad1.52x3.35mm_HandSolder" V 6580 4850 50  0001 C CNN
F 3 "~" H 6650 4850 50  0001 C CNN
	1    6650 4850
	1    0    0    -1  
$EndComp
$Comp
L Device:R R20
U 1 1
P 7600 4850
F 0 "R20" V 7600 5000 50  0000 L CNN
F 1 "100R" V 7600 4750 50  0000 L CNN
F 2 "Resistor_SMD:R_2512_6332Metric_Pad1.52x3.35mm_HandSolder" V 7530 4850 50  0001 C CNN
F 3 "~" H 7600 4850 50  0001 C CNN
	1    7600 4850
	1    0    0    -1  
$EndComp
Wire Wire Line
	5700 4700 5600 4700
Wire Wire Line
	5700 5000 5600 5000
Wire Wire Line
	6650 5000 6550 5000
Wire Wire Line
	6650 4700 6550 4700
Wire Wire Line
	7600 4700 7500 4700
Wire Wire Line
	7600 5000 7500 5000
$Comp
L Device:R R21
U 1 1
P 4950 4850
F 0 "R21" V 4950 5000 50  0000 L CNN
F 1 "100R" V 4950 4750 50  0000 L CNN
F 2 "Resistor_SMD:R_2512_6332Metric_Pad1.52x3.35mm_HandSolder" V 4880 4850 50  0001 C CNN
F 3 "~" H 4950 4850 50  0001 C CNN
	1    4950 4850
	1    0    0    -1  
$EndComp
Wire Wire Line
	4350 5000 4550 5000
Connection ~ 4550 5000
Wire Wire Line
	4550 5000 4650 5000
Wire Wire Line
	4950 4700 4750 4700
Connection ~ 4750 4700
Wire Wire Line
	4950 5000 4750 5000
Connection ~ 4750 5000
Wire Wire Line
	4650 5100 4650 5000
Connection ~ 4650 5000
Wire Wire Line
	4650 5000 4750 5000
Wire Wire Line
	4650 4600 4650 4700
Connection ~ 4650 4700
Wire Wire Line
	4650 4700 4550 4700
$Comp
L Device:R R22
U 1 1
P 5900 4850
F 0 "R22" V 5900 5000 50  0000 L CNN
F 1 "100R" V 5900 4750 50  0000 L CNN
F 2 "Resistor_SMD:R_2512_6332Metric_Pad1.52x3.35mm_HandSolder" V 5830 4850 50  0001 C CNN
F 3 "~" H 5900 4850 50  0001 C CNN
	1    5900 4850
	1    0    0    -1  
$EndComp
$Comp
L Device:R R23
U 1 1
P 6850 4850
F 0 "R23" V 6850 5000 50  0000 L CNN
F 1 "100R" V 6850 4750 50  0000 L CNN
F 2 "Resistor_SMD:R_2512_6332Metric_Pad1.52x3.35mm_HandSolder" V 6780 4850 50  0001 C CNN
F 3 "~" H 6850 4850 50  0001 C CNN
	1    6850 4850
	1    0    0    -1  
$EndComp
$Comp
L Device:R R24
U 1 1
P 7800 4850
F 0 "R24" V 7800 5000 50  0000 L CNN
F 1 "100R" V 7800 4750 50  0000 L CNN
F 2 "Resistor_SMD:R_2512_6332Metric_Pad1.52x3.35mm_HandSolder" V 7730 4850 50  0001 C CNN
F 3 "~" H 7800 4850 50  0001 C CNN
	1    7800 4850
	1    0    0    -1  
$EndComp
Wire Wire Line
	5900 4700 5700 4700
Connection ~ 5700 4700
Wire Wire Line
	5900 5000 5700 5000
Connection ~ 5700 5000
Wire Wire Line
	5600 5100 5600 5000
Connection ~ 5600 5000
Wire Wire Line
	5600 5000 5500 5000
Wire Wire Line
	5600 4600 5600 4700
Connection ~ 5600 4700
Wire Wire Line
	5600 4700 5500 4700
Wire Wire Line
	6650 4700 6850 4700
Connection ~ 6650 4700
Wire Wire Line
	6850 5000 6650 5000
Connection ~ 6650 5000
Wire Wire Line
	6550 4600 6550 4700
Connection ~ 6550 4700
Wire Wire Line
	6550 4700 6450 4700
Wire Wire Line
	6550 5000 6550 5100
Connection ~ 6550 5000
Wire Wire Line
	6550 5000 6450 5000
Wire Wire Line
	7800 4700 7600 4700
Connection ~ 7600 4700
Wire Wire Line
	7800 5000 7600 5000
Connection ~ 7600 5000
Wire Wire Line
	7500 4600 7500 4700
Connection ~ 7500 4700
Wire Wire Line
	7500 4700 7400 4700
Wire Wire Line
	7500 5000 7500 5100
Connection ~ 7500 5000
Wire Wire Line
	7500 5000 7400 5000
$EndSCHEMATC
